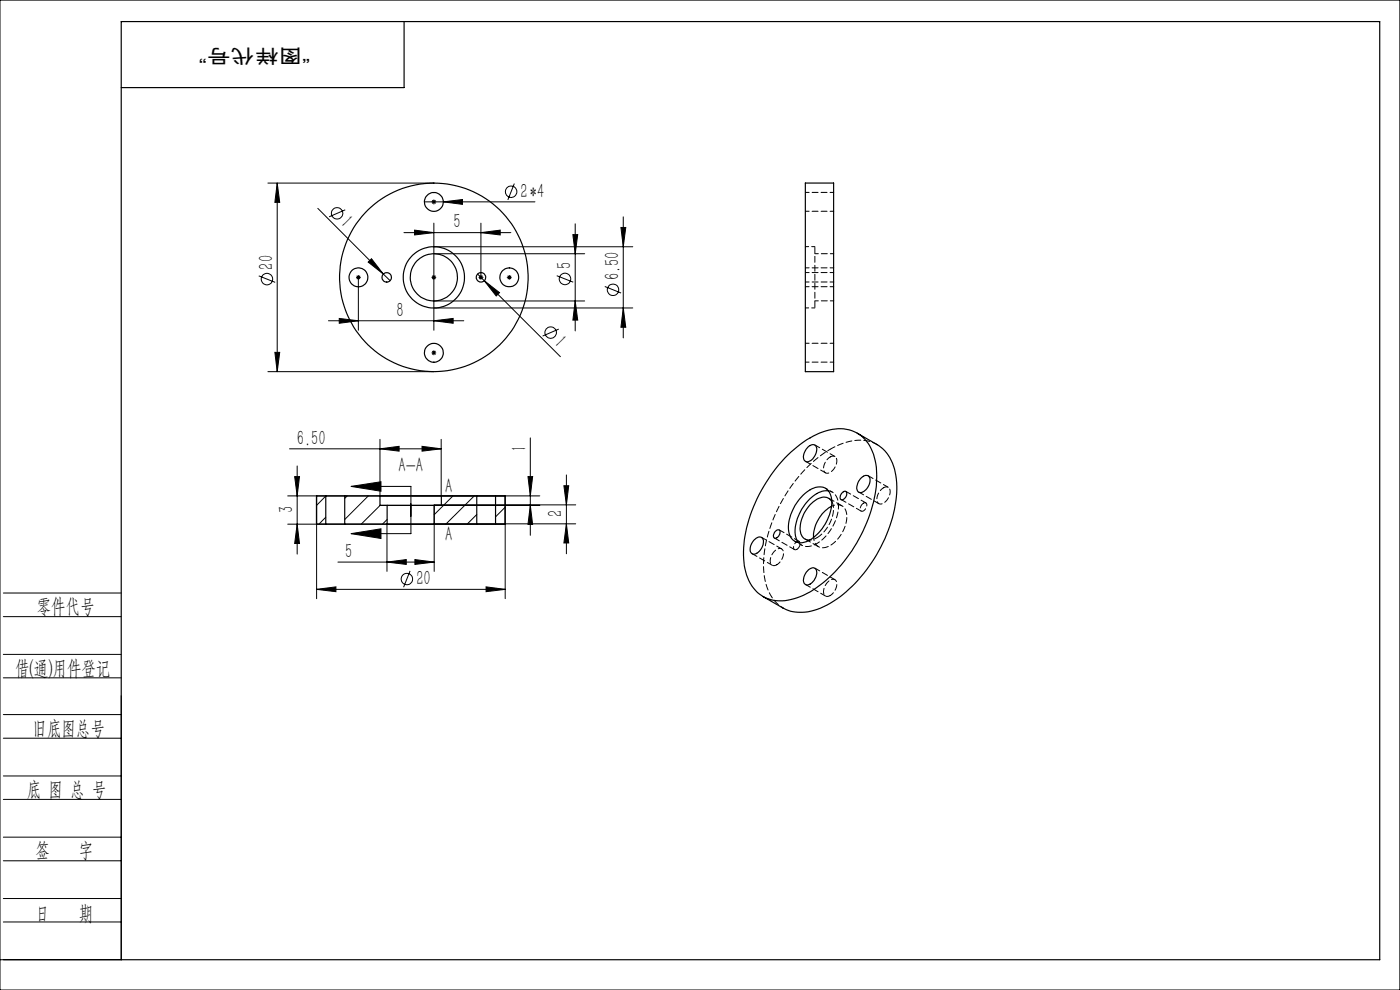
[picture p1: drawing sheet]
<svg xmlns="http://www.w3.org/2000/svg" width="297mm" height="210mm" viewBox="0 0 297 210" stroke-linecap="round" stroke-linejoin="round" font-family="sans-serif">
<g fill="none" stroke="#000" stroke-width=".21">
<path d="M0 0h297v210h-297zM56.8 38.8h35.2M58.8 38.8v40M58.8 38.8l.5 4.1h-1zM109.1 38.9l-1.4 3.5M54.9 58.5l3.5 1.4M67.4 44.2l13.9 13.9M73.2 44.5l-3.4 1.5M75.5 58.8h1.1M75.7 58.5l.7 .7M76 58.3v11.8M76.4 58.5l-.7 .7"/>
<path d="M78.1 55.6l.7-.7 2.5 3.2zM81.3 58.1l1.5 1.4M85.7 49.3h22.7M87.9 48.8l4.1 .5-4.1 .5zM90 42.8h23.5M91.5 58.8h1M91.7 58.5l.7 .7M91.7 42.5l.7 .7M92 42.3v1M92 47.3v22.8M92 52.3h42.2M92 53.8h32"/>
<path d="M92.4 58.5l-.7 .7M92.4 42.5l-.7 .7M94.1 42.8l4-.5v1zM101.3 58.1l17.6 17.6M101.5 58.8h1.1M102 49.3l4.1-.5v1zM102 47.3v12M102.4 58.5l-.7 .7M102.7 59.5l3.3 2.6-.7 .7zM107.5 58.8h1M107.7 58.5l.7 .7M108.1 58.3v1"/>
<path d="M108.4 58.5l-.7 .7M118.1 58.5l3.5 1.4M121.5 49.8h1.1l-.6 4zM122 47.5v22.7M131.7 48.3h1.1l-.6 4zM132.2 46v25.7M56.8 78.8h35.2M58.3 74.7h1l-.5 4.1zM69.7 68h28.7M72 67.5l4 .5-4 .6zM91.5 74.9h1M91.7 74.5l.7 .7"/>
<path d="M92 68l4.1-.5v1.1zM92 74.3v1M92 65.3h42.2M92 63.8h32M92.4 74.5l-.7 .7M118.5 69.8l-3.4 1.5M122 63.8l.6 4.1h-1.1zM128.3 60.8l3.5 1.4M132.2 65.3l.6 4.1h-1.1zM61.4 95.2h32.2M63 98.8v18.7M80.6 95.2l4.1-.5v1z"/>
<path d="M80.6 93.2v12h33.9M89.5 94.7l4.1 .5-4.1 .5zM93.6 93.2v12M112.5 92.9v20.7M61 105.2h6.1M61 111.2h6.1l.1 15.8M62.5 101.1h1l-.5 4.1zM63 111.2l.5 4.1h-1zM69.1 105.2l-2 2M69.1 109.7l-1.4 1.5M71.7 119.2h20.4M73.7 105.2l-.6 .5"/>
<path d="M74.5 103.2l6.3-1v2zM74.5 113.2l6.3-1v2zM74.5 103.2h12.7v10h-12.7M78.1 105.2l-5 5M80.6 107.2l-4 4M82.1 119.2l4.1-.5v1zM82.1 110.2l-1 1M88 118.7l4.1 .5-4.1 .5zM96.1 105.2l-4 4M100.6 105.2l-6 6M101.1 109.1l-2 2.1M107.1 107.6l-2 2"/>
<path d="M107.2 111.2v15.8M112 101.1h1l-.5 4.1zM112.5 107.2l.5 4.1h-1zM114.5 107.2h-33.9M119.6 103h1.1l-.5 4.1zM120.2 111.1l.5 4.1h-1.1zM120.2 100.7v16.8M122.1 107.1h-30v4h30M.7 138.8h25M.7 125.8h25M.7 130.8h25M67.2 125l4.1-.5v1z"/>
<path d="M67.2 125h40M82.1 121.2v-10h10v10M87 121.1l-1.4 3.5M103.1 124.5l4.1 .5-4.1 .5zM.7 143.8h25M.7 156.6h25M.7 151.6h25M25.7 147.6v56h-25.7M.7 169.6h25M.7 164.6h25M.7 177.6h25M.7 182.6h25"/>
<path d="M.7 190.6h25M.7 195.6h25"/>
<circle cx="56.6" cy="59.2" r="1.21"/>
<circle cx="71.5" cy="45.2" r="1.2"/>
<circle cx="108.4" cy="40.7" r="1.22"/>
<circle cx="119.9" cy="59.2" r="1.21"/>
<circle cx="116.8" cy="70.6" r="1.21"/>
<circle cx="130.1" cy="61.5" r="1.21"/>
<circle cx="86.3" cy="122.8" r="1.21"/>
</g>
<g fill="none" stroke="#000" stroke-width=".25">
<path d="M25.7 4.6h267v199h-267zM85.7 4.6v14h-60M170.9 38.8h5.9v40h-5.9zM166.5 97.1a18.8 18.8 0 0 1 10.7-6.1 7.4 7.4 0 0 1 8.3 6 21.3 21.3 0 0 1-1.3 13 29.9 29.9 0 0 1-13.7 16.3 9.1 9.1 0 0 1-9 0 9.5 9.5 0 0 1-3.7-7.8 29.8 29.8 0 0 1 6.9-19.2zM171.4 94.8a1 1 0 0 1 1-.5 1 1 0 0 1 .8 .7 2.76 2.76 0 0 1-2.1 3 1.24 1.24 0 0 1-.5-1.9zM181.9 91.9l4.2 2.4a9.1 9.1 0 0 1 4 7.3 28 28 0 0 1-5.1 17.7 24.6 24.6 0 0 1-12.3 10.2 8.5 8.5 0 0 1-6.6-.5l-4.2-2.5M67.1 105.2v6M67.1 111.2h2M67.1 105.2h2M67.2 105.2h40v6h-40M69.1 111.2h4M69.1 105.2h4"/>
<path d="M69.1 105.2v6M73.1 111.2h9M73.1 105.2h7.5M73.1 105.2v6M80.6 105.2h13M80.6 105.2v2h1.5M82.1 107.2h10M82.1 111.2h10M82.1 107.2v4M92.1 111.2h9M92.1 107.2v4M93.6 105.2h7.5"/>
<path d="M93.6 105.2v2h-1.5M101.1 111.2h4M101.1 105.2h4M101.1 105.2v6M105.1 105.2h2v6h-2M105.1 105.2v6M160 114.5a1.05 1.05 0 0 1 1-.6 1.05 1.05 0 0 1 .9 .6 2.67 2.67 0 0 1-2.2 3 1.66 1.66 0 0 1-.1-2.5zM164.6 112.6a.54 .54 0 0 1 .8-.1 .54 .54 0 0 1 0 .8 .87 .87 0 0 1-1.3 .7 1.26 1.26 0 0 1 .5-1.4zM170.3 105.1a4.5 4.5 0 0 1 4.7-1.6 4 4 0 0 1 1.2 4.7 9.5 9.5 0 0 1-5.5 6.8 2.67 2.67 0 0 1-3.4-2.9 10.4 10.4 0 0 1 3-7zM175.8 104.1a6 6 0 0 0-5.1 3 8.2 8.2 0 0 0-1.7 7.4l.4 .6M176.4 107.4a7.7 7.7 0 0 0-3.8 6.6M176.5 106.4a2.07 2.07 0 0 0-3.1-.6 7.3 7.3 0 0 0-3.5 7.4 1.81 1.81 0 0 0 1.8 1.4"/>
<path d="M178.5 104.7a.6 .6 0 0 1 .5-.5 .6 .6 0 0 1 .6 .3 1.24 1.24 0 0 1-1.2 1.5 .98 .98 0 0 1 .1-1.3zM182.5 101.6a1.16 1.16 0 0 1 1.9-.4 2.6 2.6 0 0 1-1.9 3.3 1.24 1.24 0 0 1-.6-1.9zM171.5 120.9a.98 .98 0 0 1 1.3-.4 .98 .98 0 0 1 .4 1.3 2.6 2.6 0 0 1-2.2 2.3 1.38 1.38 0 0 1-.3-2z"/>
<circle cx="76" cy="58.8" r="2"/>
<circle cx="82" cy="58.8" r="1"/>
<circle cx="92" cy="58.8" r="20"/>
<circle cx="92" cy="58.8" r="6.5"/>
<circle cx="92" cy="42.8" r="2"/>
<circle cx="92" cy="58.8" r="5"/>
<circle cx="102" cy="58.8" r="1"/>
<circle cx="108" cy="58.8" r="2"/>
<circle cx="92" cy="74.8" r="2"/>
</g>
<g fill="#000">
<path d="M78.1 55.6l.7-.7 2.5 3.2zM94.1 42.8l4-.5v1zM102.7 59.5l3.3 2.6-.7 .7z"/>
<path d="M58.8 38.8l.5 4.1h-1zM58.3 74.7h1l-.5 4.1zM131.7 48.3h1.1l-.6 4zM132.2 65.3l.6 4.1h-1.1zM121.5 49.8h1.1l-.6 4zM122 63.8l.6 4.1h-1.1z"/>
<path d="M87.9 48.8l4.1 .5-4.1 .5zM102 49.3l4.1-.5v1z"/>
<path d="M80.6 95.2l4.1-.5v1zM89.5 94.7l4.1 .5-4.1 .5zM82.1 119.2l4.1-.5v1zM88 118.7l4.1 .5-4.1 .5z"/>
<path d="M62.5 101.1h1l-.5 4.1zM63 111.2l.5 4.1h-1z"/>
<path d="M74.5 103.2l6.3-1v2zM74.5 113.2l6.3-1v2z"/>
<path d="M119.6 103h1.1l-.5 4.1zM120.2 111.1l.5 4.1h-1.1zM112 101.1h1l-.5 4.1zM112.5 107.2l.5 4.1h-1z"/>
<path d="M103.1 124.5l4.1 .5-4.1 .5zM67.2 125l4.1-.5v1zM92 68l4.1-.5v1.1zM72 67.5l4 .5-4 .6z"/>
</g>
<path d="M172.9 52.3v13" fill="none" stroke="#000" stroke-width=".21" stroke-dasharray="1.3 .6" stroke-dashoffset="-.1"/>
<path d="M170.9 59.8h6M170.9 44.8h6M176.9 56.8h-6M176.9 57.8h-6M176.9 53.8h-4M176.9 40.8h-6M170.9 60.8h6M170.9 76.8h6M172.9 63.8h4M176.9 72.8h-6" fill="none" stroke="#000" stroke-width=".21" stroke-dasharray="1.3 .6" stroke-dashoffset=".5"/>
<path d="M172.9 52.3h-2M170.9 65.3h2M172.6 114a2.08 2.08 0 0 0 1.1 2 2.08 2.08 0 0 0 2.2-.2 7.3 7.3 0 0 0 3.6-7.4 1.99 1.99 0 0 0-3.1-1" fill="none" stroke="#000" stroke-width=".21" stroke-dasharray="1.3 .6" stroke-dashoffset=".6"/>
<g fill="none" stroke="#000" stroke-width=".21" stroke-dasharray="1.3 .6" stroke-dashoffset=".1">
<path d="M170.9 97.8l4.2 2.5M176.1 95.3a10.6 10.6 0 0 1 9.4-1.3l.6 .3M177.1 96.8l-4.2-2.4M159.6 117.4l4.2 2.5M164.3 114.1l4.2 2.5M165.8 116.4l-4.2-2.4M169.5 114.8l-4.2-2.4M178.4 106l4.3 2.4M182.2 104.4l4.2 2.4M183.7 106.7l-4.3-2.5M188.4 103.4l-4.2-2.5M170.9 124l4.2 2.4"/>
<path d="M177.1 123l-4.2-2.5"/>
</g>
<path d="M166.1 129a9.3 9.3 0 0 1-4.1-8 30.3 30.3 0 0 1 7.5-20 25.6 25.6 0 0 1 6.6-5.7" fill="none" stroke="#000" stroke-width=".21" stroke-dasharray="1.3 .6" stroke-dashoffset=".7"/>
<path d="M176.1 96.9a.95 .95 0 0 1 1.2 .1 .95 .95 0 0 1 .2 1.2 2.41 2.41 0 0 1-2.3 2.1 1.81 1.81 0 0 1 .1-2.6l.8-.8M164.8 119.8a.95 .95 0 0 1-1.2-.1 .95 .95 0 0 1-.2-1.2 2.41 2.41 0 0 1 2.3-2.1 1.81 1.81 0 0 1-.1 2.6l-.8 .8M187.4 103.5a.95 .95 0 0 1 1.2 0 .95 .95 0 0 1 .2 1.2 2.41 2.41 0 0 1-2.3 2.2 1.81 1.81 0 0 1 .1-2.7l.8-.7M176.1 126.3a.95 .95 0 0 1-1.2 0 .95 .95 0 0 1-.1-1.3 2.41 2.41 0 0 1 2.2-2.1 1.81 1.81 0 0 1-.1 2.7l-.8 .7" fill="none" stroke="#000" stroke-width=".21" stroke-dasharray="1.3 .6" stroke-dashoffset=".4"/>
<path d="M175.8 104.1a2.77 2.77 0 0 1 2.1 3 9.6 9.6 0 0 1-5.8 8.7 2.48 2.48 0 0 1-2.7-.7" fill="none" stroke="#000" stroke-width=".21" stroke-dasharray="1.3 .6" stroke-dashoffset=".2"/>
<path d="M169 116.5a.5 .5 0 0 1-.6 0 .5 .5 0 0 1 0-.7 .95 .95 0 0 1 1.2-.9 1.31 1.31 0 0 1-.6 1.6M170.8 114.3l2.8 1.7M173.3 114.1a7.4 7.4 0 0 0 3.4-7.1l-.2-.6M178.6 107.3l-2.8-1.6M183.2 106.7a.5 .5 0 0 1 .6 .1 .5 .5 0 0 1 0 .7 .95 .95 0 0 1-1.2 .8 1.31 1.31 0 0 1 .6-1.6" fill="none" stroke="#000" stroke-width=".21" stroke-dasharray="1.3 .6"/>
<path d="M168.6 114.8l1.4 .8M171.7 114.6l1.6-.5M176.5 104.4l-1.4-.8" fill="none" stroke="#000" stroke-width=".21" stroke-dasharray="1.3 .6" stroke-dashoffset=".8"/>
<g font-size="4.4">
<text x="110.5" y="42">2*4</text>
<text x="72" y="47.6" transform="rotate(45 72 47.6)">1</text>
<text x="96.2" y="48.4">5</text>
<text x="58" y="57.2" transform="rotate(-90 58 57.2)">20</text>
<text x="121.2" y="57.2" transform="rotate(-90 121.2 57.2)">5</text>
<text x="131.4" y="59.5" transform="rotate(-90 131.4 59.5)">6.50</text>
<text x="84.1" y="67.2">8</text>
<text x="117.3" y="72.9" transform="rotate(45 117.3 72.9)">1</text>
<text x="63" y="94.3">6.50</text>
<text x="111.6" y="95.9" transform="rotate(-90 111.6 95.9)">1</text>
<text x="84.5" y="100.1">A-A</text>
<text x="94.5" y="104.7">A</text>
<text x="62.2" y="108.7" transform="rotate(-90 62.2 108.7)">3</text>
<text x="119.3" y="109.7" transform="rotate(-90 119.3 109.7)">2</text>
<text x="73.2" y="118.3">5</text>
<text x="94.5" y="114.7">A</text>
<text x="88.3" y="124.1">20</text>
<text x="7.8" y="130.1">零件代号</text>
<text x="3.2" y="143.2">借(通)用件登记</text>
<text x="6.9" y="155.8">旧底图总号</text>
<text x="5.7" y="168.9">底 图 总 号</text>
<text x="7.5" y="181.9">签</text>
<text x="16.7" y="181.9">字</text>
<text x="7.5" y="195.2">日</text>
<text x="16.7" y="195.2">期</text>
</g>
<text font-size="4.1" x="65.8" y="10.4" transform="rotate(-180 65.8 10.4)">“图样代号”</text>
</svg>
